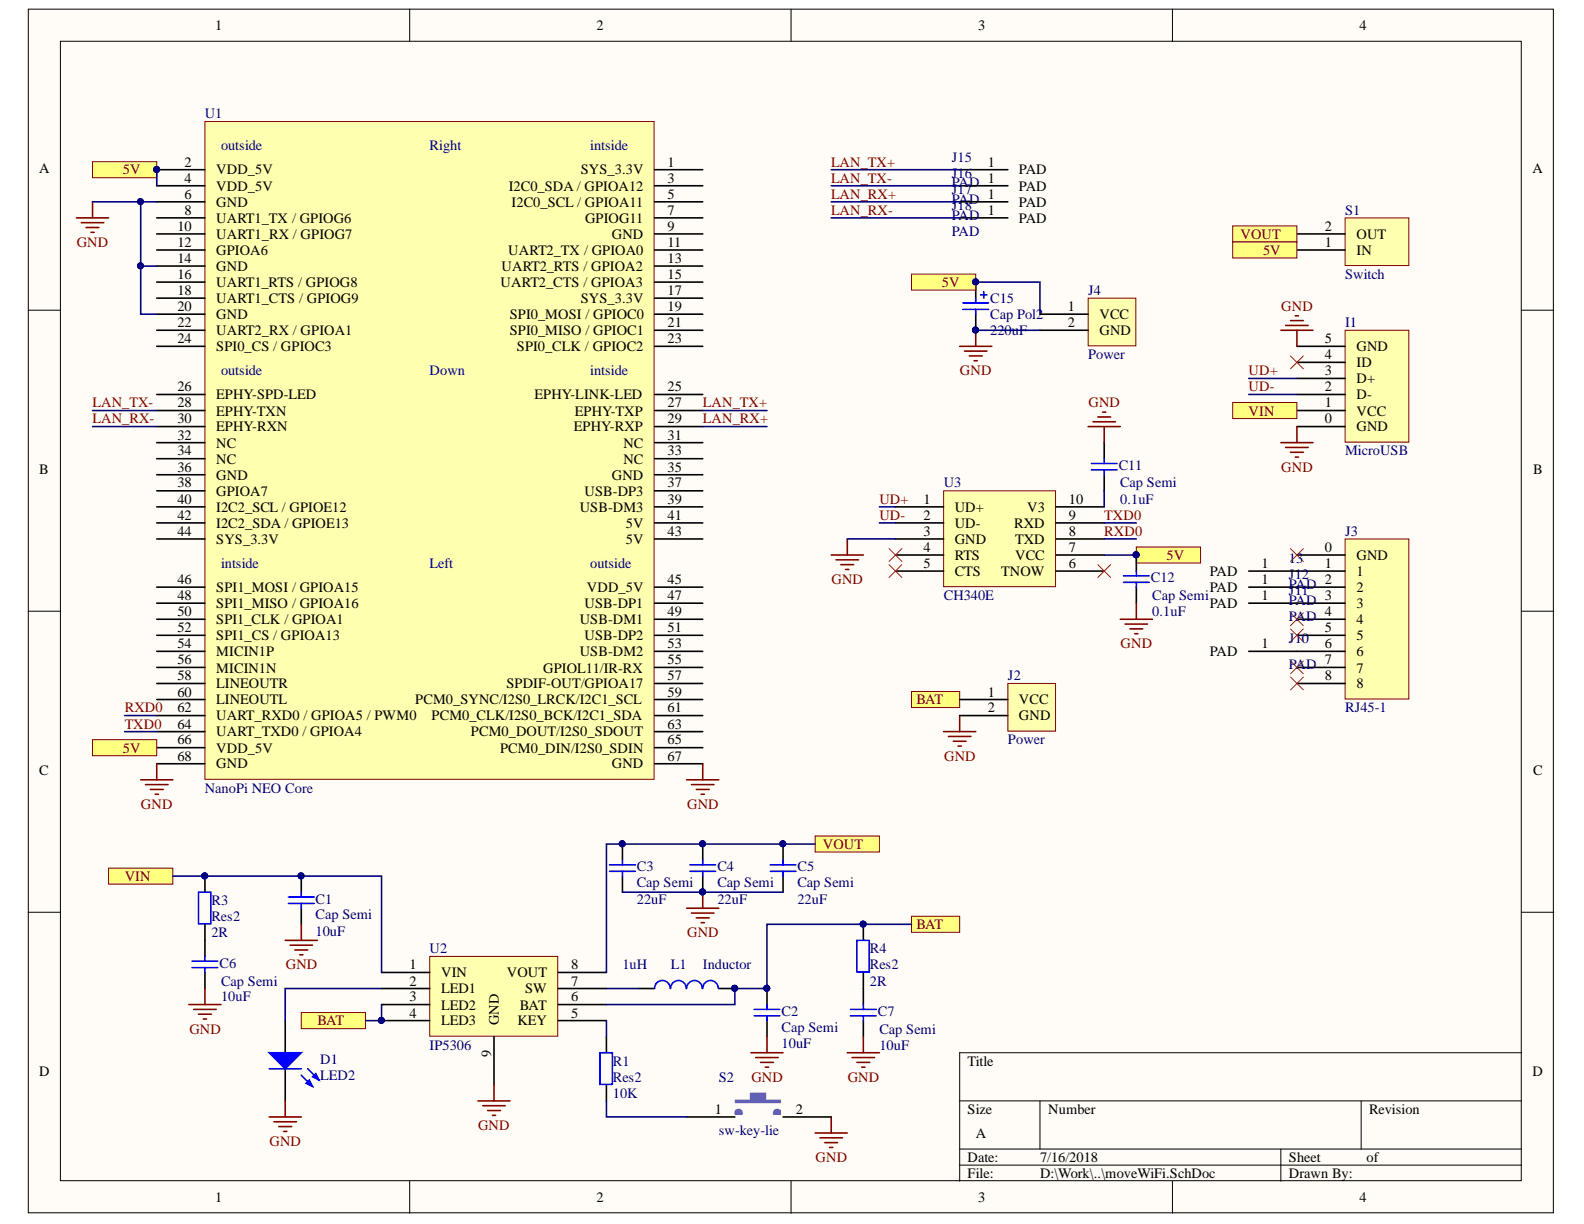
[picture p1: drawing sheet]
# Altium project moveWiFi.PrjPCB
1 sheet, 32 parts. Net scope: flat (ports and power ports of the same name join across sheets).
Board file: moveWiFi.PcbDoc

## Sheet moveWiFi.SchDoc
size A

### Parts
13  PAD  [PAD]
C1  Cap Semi  value 10uF  [C0805]
C2  Cap Semi  value 10uF  [C0805]
C3  Cap Semi  value 22uF  [C0805]
C4  Cap Semi  value 22uF  [C0805]
C5  Cap Semi  value 22uF  [C0805]
C6  Cap Semi  value 10uF  [C0805]
C7  Cap Semi  value 10uF  [C0805]
C11  Cap Semi  value 0.1uF  [C0603]
C12  Cap Semi  value 0.1uF  [C0603]
C15  Cap Pol2  value 220uF  [C7343]
D1  LED2  [R0603]
I1  MicroUSB  [MicroUSB]
J2  Power  [Power 2]
J3  RJ45-1  [RG45-3]
J4  Power  [Power 2]
J10  PAD  [PAD]
J11  PAD  [PAD]
J12  PAD  [PAD]
J15  PAD  [PAD]
J16  PAD  [PAD]
J17  PAD  [PAD]
J18  PAD  [PAD]
L1  Inductor  value 1uH  [L0630]
R1  Res2  value 10K  [R0603]
R3  Res2  value 2R  [R0603]
R4  Res2  value 2R  [R0603]
S1  Switch  [SwitchA2]
S2  sw-key-lie  [Key_lie]
U1  NanoPi NEO Core
U2  IP5306  [eSOP8]
U3  CH340E  [MSOP-10]

### Ports
5V, BAT, VIN, VOUT

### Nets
GND: C1.1 C2.1 C3.1 C4.1 C5.1 C6.1 C7.1 C11.2 C12.1 C15.2 D1.2(K) I1.0(GND) I1.5(GND) J2.2(GND) J4.2(GND) S2.2 U1.6(GND) U1.14(GND) U1.20(GND) U1.67(GND) U1.68(GND) U2.9(GND) U3.3(GND)
LAN_RX+: J17.1(PAD) U1.29(EPHY-RXP)
LAN_RX-: J18.1(PAD) U1.30(EPHY-RXN)
LAN_TX+: J15.1(PAD) U1.27(EPHY-TXP)
LAN_TX-: J16.1(PAD) U1.28(EPHY-TXN)
RXD0: U1.62(UART_RXD0_/_GPIOA5_/_PWM0) U3.8(TXD)
TXD0: U1.64(UART_TXD0_/_GPIOA4) U3.9(RXD)
UD+: I1.3(D+) U3.1(UD+)
UD-: I1.2(D-) U3.2(UD-)
Net13_1: 13.1(PAD) J3.1
NetC1_2: C1.2 I1.1(VCC) R3.2 U2.1(VIN) ; port VIN
NetC2_2: C2.2 J2.1(VCC) L1.2 R4.2 U2.3(LED2) U2.4(LED3) U2.6(BAT) ; port BAT
NetC3_2: C3.2 C4.2 C5.2 S1.2(OUT) U2.8(VOUT) ; port VOUT
NetC6_2: C6.2 R3.1
NetC7_2: C7.2 R4.1
NetC11_1: C11.1 U3.10(V3)
NetC12_2: C12.2 C15.1 J4.1(VCC) S1.1(IN) U1.2(VDD_5V) U1.4(VDD_5V) U1.66(VDD_5V) U3.7(VCC) ; port 5V
NetD1_1: D1.1(A) U2.2(LED1)
NetJ3_2: J3.2 J12.1(PAD)
NetJ3_3: J3.3 J11.1(PAD)
NetJ3_6: J3.6 J10.1(PAD)
NetL1_1: L1.1 U2.7(SW)
NetR1_1: R1.1 S2.1
NetR1_2: R1.2 U2.5(KEY)

Not connected (* = marked no-connect by the designer): I1 4(ID)*; J3 0(GND)* 4* 5* 7* 8*; U1 1(SYS_3.3V) 3(I2C0_SDA_/_GPIOA12) 5(I2C0_SCL_/_GPIOA11) 7(GPIOG11) 8(UART1_TX_/_GPIOG6) 9(GND) 10(UART1_RX_/_GPIOG7) 11(UART2_TX_/_GPIOA0) 12(GPIOA6) 13(UART2_RTS_/_GPIOA2) 15(UART2_CTS_/_GPIOA3) 16(UART1_RTS_/_GPIOG8) 17(SYS_3.3V) 18(UART1_CTS_/_GPIOG9) 19(SPI0_MOSI_/_GPIOC0) 21(SPI0_MISO_/_GPIOC1) 22(UART2_RX_/_GPIOA1) 23(SPI0_CLK_/_GPIOC2) 24(SPI0_CS_/_GPIOC3) 25(EPHY-LINK-LED) 26(EPHY-SPD-LED) 31(NC) 32(NC) 33(NC) 34(NC) 35(GND) 36(GND) 37(USB-DP3) 38(GPIOA7) 39(USB-DM3) 40(I2C2_SCL_/_GPIOE12) 41(5V) 42(I2C2_SDA_/_GPIOE13) 43(5V) 44(SYS_3.3V) 45(VDD_5V) 46(SPI1_MOSI_/_GPIOA15) 47(USB-DP1) 48(SPI1_MISO_/_GPIOA16) 49(USB-DM1) 50(SPI1_CLK_/_GPIOA1) 51(USB-DP2) 52(SPI1_CS_/_GPIOA13) 53(USB-DM2) 54(MICIN1P) 55(GPIOL11/IR-RX) 56(MICIN1N) 57(SPDIF-OUT/GPIOA17) 58(LINEOUTR) 59(PCM0_SYNC/I2S0_LRCK/I2C1_SCL) 60(LINEOUTL) 61(PCM0_CLK/I2S0_BCK/I2C1_SDA) 63(PCM0_DOUT/I2S0_SDOUT) 65(PCM0_DIN/I2S0_SDIN); U3 4(RTS)* 5(CTS)* 6(TNOW)*
